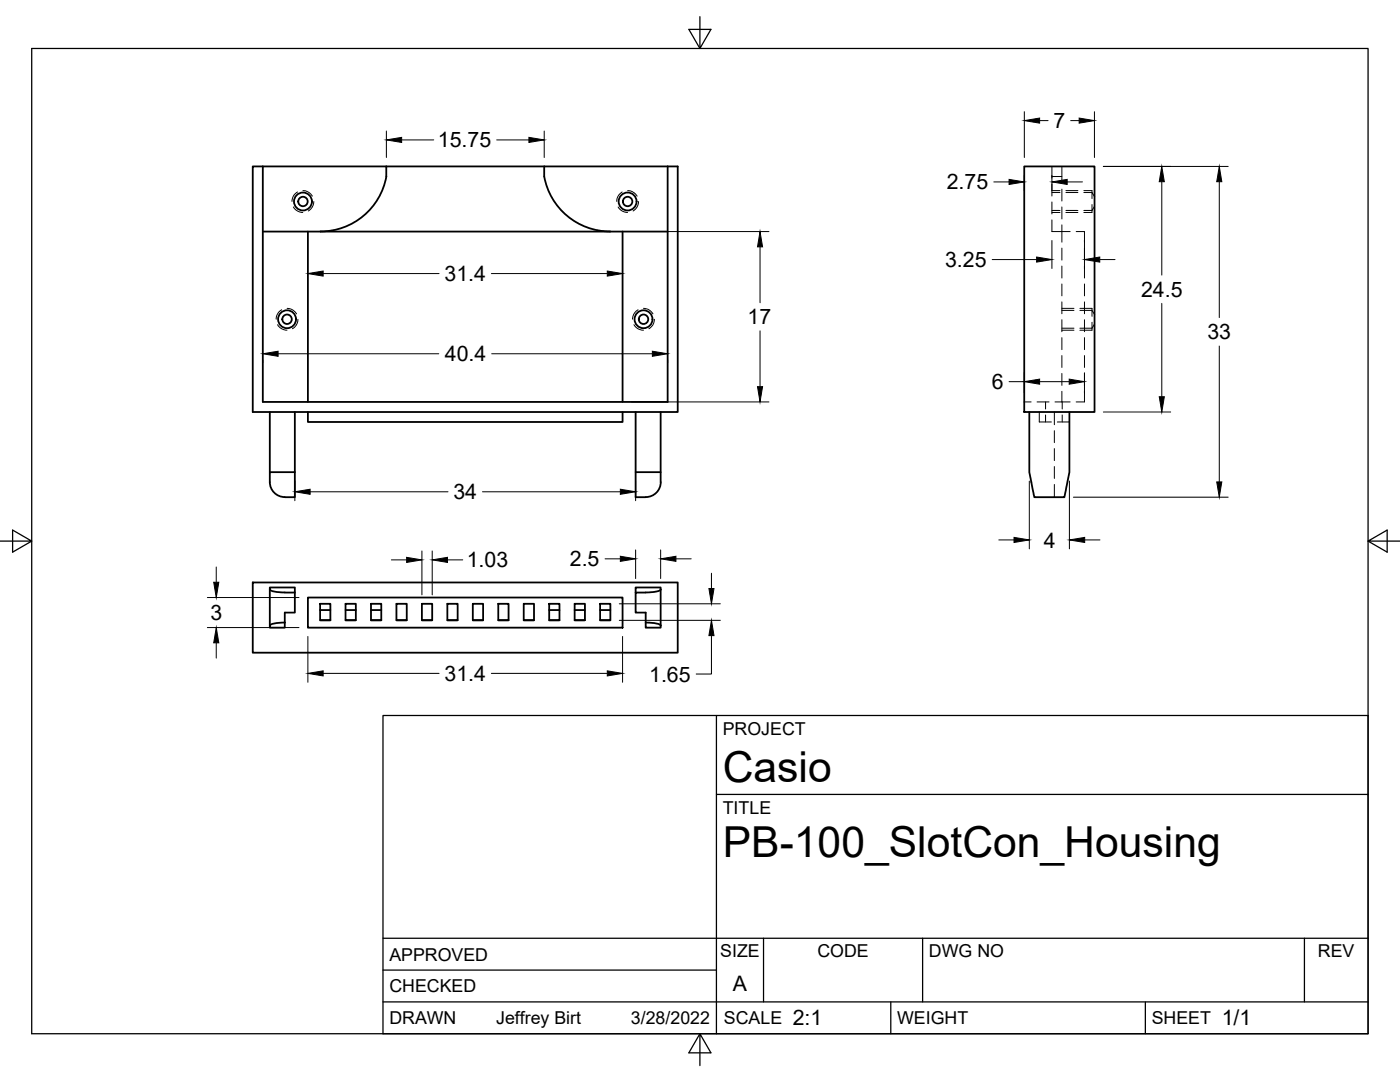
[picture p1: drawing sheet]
<svg xmlns="http://www.w3.org/2000/svg" width="279mm" height="216mm" viewBox="0 0 279 216" stroke-linecap="round" stroke-linejoin="round" font-family="sans-serif">
<!-- layer: Visible -->
<g fill="none" stroke="#000" stroke-width=".36">
<path d="M50.4 33.2h84.9v49h-84.9zM52.5 33.2v47h80.7v-47M77.1 33.2v2M77.1 35.2a13.4 13.4 0 0 1-13.1 11M108.6 33.2v2M108.6 35.2a13.4 13.4 0 0 0 13.2 11M204.4 33.2h14v49h-14zM52.5 46.2h80.7M61.4 46.2v34M124.2 46.2v34M53.8 94.2h5v5a4.9 4.9 0 0 1-3.8-.7 2.99 2.99 0 0 1-1.2-2.3zM53.8 82.2v12"/>
<path d="M58.8 82.2v12M61.4 82.2v2h62.8v-2M126.9 82.2v12M131.8 82.2v12a4.3 4.3 0 0 1-1.1 4.3 4.9 4.9 0 0 1-3.8 .7v-5h4.9M205.4 82.2v12l1 5h6l1-5v-12M50.4 116.2h84.9v14h-84.9zM53.8 117.6a4.2 4.2 0 0 0 3 .6M56.8 118.2h2v-1h-5v7.6M58.8 118.2v4h-2v2M61.4 119.2h62.8v6h-62.8zM126.9 118.2v-1h4.9v7.6M128.9 118.2h-2v4h2v2"/>
<path d="M131.9 117.6a4.2 4.2 0 0 1-3 .6M56.8 124.2v1h-3v-.4M56.8 124.2l-1.5 .1a1.84 1.84 0 0 0-1.5 .5M63.9 121.7h2M63.9 120.5h2v3.3h-2zM63.9 123.7h2M69 121.7h2M69 120.5h2v3.3h-2zM69 123.7h2M74 121.7h2.1M74 120.5h2.1v3.3h-2.1zM74 123.7h2.1"/>
<path d="M79.1 120.5h2.1v3.3h-2.1zM79.1 123.7h2.1M84.2 120.5h2.1v3.3h-2.1zM84.2 123.7h2.1M89.3 120.5h2v3.3h-2zM89.3 123.7h2M94.4 120.5h2v3.3h-2zM94.4 123.7h2M99.4 120.5h2.1v3.3h-2.1zM99.4 123.7h2.1M104.5 120.5h2.1v3.3h-2.1zM104.5 123.7h2.1"/>
<path d="M109.6 121.7h2.1M109.6 120.5h2.1v3.3h-2.1zM109.6 123.7h2.1M114.7 121.7h2M114.7 120.5h2v3.3h-2zM114.7 123.7h2M119.8 121.7h2M119.8 120.5h2v3.3h-2zM119.8 123.7h2M128.9 124.2v1h2.9v-.4M128.9 124.2l1.5 .1a1.84 1.84 0 0 1 1.5 .5"/>
<circle cx="60.5" cy="40.2" r="1.79"/>
<circle cx="60.5" cy="40.2" r=".94"/>
<circle cx="125.3" cy="40.2" r="1.79"/>
<circle cx="125.3" cy="40.2" r=".94"/>
<circle cx="57.3" cy="63.7" r="1.79"/>
<circle cx="57.3" cy="63.7" r=".94"/>
<circle cx="128.4" cy="63.7" r="1.79"/>
<circle cx="128.4" cy="63.7" r=".94"/>
</g>
<!-- layer: Hidden -->
<g fill="none" stroke="#000" stroke-width=".2">
<path d="M59.4 38.3a2.14 2.14 0 0 0-1.1 1.9M60.5 38a2.2 2.2 0 0 1 1.8 1.1M124.2 38.3a2.14 2.14 0 0 0-1.1 1.9M125.3 38a2.2 2.2 0 0 1 1.8 1.1M209.9 35.2h2M209.9 33.2v2.3M209.9 36.7v2.4M209.9 38.4h1.6M211.9 37.7v2.4M211.9 33.2v3.3M212.7 38.4h2.4M216.3 38.4h1.6l.5 .9"/>
<path d="M217.9 38v1.6M58.5 41.3l.9 .8 1 .3M62.6 40.2v.4a2.19 2.19 0 0 1-1.1 1.5M123.4 41.3l.8 .8 1 .3M127.4 40.2v.4a2.19 2.19 0 0 1-1.1 1.5M209.9 43.9v2.3h3.7M209.9 40.3v2.4M209.9 42h1.6M211.9 44.9v3.4M211.9 41.3v2.4M211.9 49.5v2.4M211.9 53.1v2.4"/>
<path d="M211.9 56.7v2.3M212.7 42h2.4M214.8 46.2h1.6v2.1M216.4 49.5v2.4M216.4 53.1v2.4M216.4 56.7v2.3M217.9 40.8v1.6M218.4 41.2l-.5 .8h-1.6M55.4 64.8l.8 .8 1.1 .3M56.2 61.8a2.14 2.14 0 0 0-1.1 1.9M57.3 61.5h.1a2.2 2.2 0 0 1 1.8 1.1M59.5 63.7a2.09 2.09 0 0 1-1.1 1.9"/>
<path d="M126.5 64.8l.2 .3a2.19 2.19 0 0 0 1.7 .8M127.3 61.8a2.14 2.14 0 0 0-1.1 1.9M128.4 61.5h.1a2.11 2.11 0 0 1 1.8 1.1M130.6 63.7a2.09 2.09 0 0 1-1.1 1.9M211.9 60.2v2.4M211.9 63.8v2.4M211.9 67.4v2.4M211.9 71v2.3M211.9 74.5v2.4M211.9 78.1v2.1M211.9 61.9h2.4M211.9 65.5h2.4"/>
<path d="M215.5 61.9h2.4l.5 .9M216.4 60.2v2.4M216.4 63.8v2.4M216.4 67.4v2.4M216.4 71v2.3M216.4 74.5v2.4M216.4 78.1v2.1h-1.6M217.9 61.5v1.6M217.9 64.3v1.6M218.4 64.7l-.5 .8h-2.4M204.4 80.2h1.4M207 80.2h2.4"/>
<path d="M207.4 82.2v2h2.4M208.7 80.2v1.4M208.7 82.8v1.4M210.4 82.2v2.6M210.4 85.9v2.4M210.4 89.5v2.4M210.4 93.1v2.4M210.4 96.7v2.5M210.5 80.2h3.1M211 84.2h2.4M212 80.2v1.4M212 82.8v1.4"/>
</g>
<!-- layer: Hidden Narrow -->
<path d="M209.9 38h1.6M212.7 38h2.4M216.3 38h1.6M209.9 42.4h1.6M212.7 42.4h2.4M216.3 42.4h1.6M211.9 61.5h2.4M211.9 65.9h2.4M215.5 61.5h2.4M215.5 65.9h2.4" fill="none" stroke="#000" stroke-width=".2"/>
<!-- layer: Border -->
<path d="M6.3 9.7h266.7v196.6h-266.7zM139.7 3.3v6.4l2.2-3.8h-4.4l2.2 3.8M0 108h6.3l-3.8-2.2v4.4l3.8-2.2M273 108l3.8 2.2v-4.4l-3.8 2.2h6.4M139.7 206.3l-2.2 3.8h4.4l-2.2-3.8v6.3" fill="none" stroke="#000" stroke-width=".25"/>
<!-- layer: Titleblock -->
<path d="M76.4 142.8h196.6v63.5h-196.6zM143 158.5h130M143 142.8v63.5M76.4 199.9h196.6M76.4 193.6h66.6M76.4 187.2h196.6M152.4 187.2v12.7M177.8 199.9v6.4M184.1 187.2v12.7M228.6 199.9v6.4M260.3 187.2v12.7" fill="none" stroke="#000" stroke-width=".25"/>
<!-- layer: Dimensions -->
<g fill="none" stroke="#000" stroke-width=".2">
<path d="M77.1 26.1v5.3M80.2 27.9h6.4M99.1 27.9h6.5M108.6 26.1v5.3M198.3 36.3h3.1M204.4 22.3v9.1M204.4 35v3.1M207.5 24.1h1.7M209.9 35v3.1M213 36.3h3M213.7 24.1h1.7M218.4 22.3v9.1"/>
<path d="M220.2 33.2h24.9M231.9 36.3v18.6M243.3 36.3v27.1M64.5 54.6h23.1M98.1 54.6h23.1M126 46.2h27.5M151.7 49.3v11.1M198 51.8h8.9M209.9 48v5.6M216.4 48v5.6M219.5 51.8h3M52.5 71.8v.6"/>
<path d="M55.5 70.6h32.1M98.1 70.6h32.1M133.2 71.8v.6M151.7 66v11.2M201.4 76.2h3M204.4 74.4v4M207.5 76.2h5.9M216.4 74.4v4M231.9 60.5v18.7M243.3 69v27.2M58.8 96v3.9M61.9 98.1h27.5"/>
<path d="M96.3 98.1h27.5M126 80.2h27.5M126.9 96v3.9M205.4 96v13.5M213.4 96v13.5M214.2 99.2h30.9M220.2 82.2h13.4M41.4 119.2h18.3M43.2 113.1v3.1M78.1 111.7h3.1M84.2 109.9v8.8M86.3 109.9v8.8"/>
<path d="M89.3 111.7h3.1M120.8 111.5h3M126.9 109.7v5.7M131.8 109.7v5.7M134.9 111.5h3M142 114.4v3M199.3 107.7h3.1M216.5 107.7h3M41.4 125.2h18.3M43.2 128.3v3M61.4 127v9.1M64.5 134.4h23.1"/>
<path d="M98.1 134.4h23.1M123.6 120.5h20.2M123.6 123.8h20.2M124.2 127v9.1M142 126.8v7.7h-3.1"/>
</g>
<g fill="#000" stroke="#000" stroke-width=".2">
<path d="M77.1 27.9l3.1-.5v1zM105.6 27.4l3 .5-3 .5zM201.4 35.8l3 .5-3 .5zM204.4 24.1l3.1-.5v1zM209.9 36.3l3.1-.5v1zM215.4 23.6l3 .5-3 .5zM231.9 33.2l.5 3.1h-1zM243.3 33.2l.5 3.1h-1zM61.4 54.6l3.1-.5v1zM121.2 54.1l3 .5-3 .5zM151.7 46.2l.5 3.1h-1zM206.9 51.3l3 .5-3 .5z"/>
<path d="M216.4 51.8l3.1-.5v1zM52.5 70.6l3-.5v1zM130.2 70.1l3 .5-3 .5zM151.2 77.2h1l-.5 3zM204.4 76.2l3.1-.6v1.1zM213.4 75.6l3 .6-3 .5zM231.4 79.2h1l-.5 3zM58.8 98.1l3.1-.5v1zM123.8 97.6l3.1 .5-3.1 .5zM242.8 96.2h1l-.5 3zM42.7 116.2h1l-.5 3zM81.2 111.2l3 .5-3 .5z"/>
<path d="M86.3 111.7l3-.5v1zM123.8 111l3.1 .5-3.1 .5zM131.8 111.5l3.1-.5v1zM141.5 117.4h1l-.5 3.1zM202.4 107.2l3 .5-3 .5zM213.4 107.7l3.1-.5v1zM43.2 125.2l.5 3.1h-1zM61.4 134.4l3.1-.5v1zM121.2 133.9l3 .5-3 .5zM142 123.8l.5 3h-1z"/>
</g>
<g font-size="8.5">
<text x="144.3" y="156">Casio</text>
<text x="144.3" y="171">PB-100_SlotCon_Housing</text>
</g>
<g font-size="4.3">
<text x="87.4" y="29.4">15.75</text>
<text x="210.2" y="25.6">7</text>
<text x="189" y="37.8">2.75</text>
<text x="188.6" y="53.3">3.25</text>
<text x="88.7" y="56.1">31.4</text>
<text x="227.7" y="59.2">24.5</text>
<text x="149.2" y="64.7">17</text>
<text x="241" y="67.7">33</text>
<text x="88.8" y="72.1">40.4</text>
<text x="197.9" y="77.6">6</text>
<text x="90.5" y="99.6">34</text>
<text x="93.2" y="113.2">1.03</text>
<text x="113.7" y="113">2.5</text>
<text x="208.3" y="109.3">4</text>
<text x="42" y="123.7">3</text>
<text x="88.7" y="135.9">31.4</text>
<text x="129.6" y="136">1.65</text>
<text x="146.3" y="197.7">A</text>
<text x="158.2" y="204.6">2:1</text>
<text x="243.8" y="204.6">1/1</text>
</g>
<g font-size="3.5">
<text x="144.3" y="146.6">PROJECT</text>
<text x="144.3" y="162.3">TITLE</text>
<text x="77.7" y="191.7">APPROVED</text>
<text x="143.7" y="191">SIZE</text>
<text x="163.1" y="191">CODE</text>
<text x="185.4" y="191">DWG NO</text>
<text x="263" y="191">REV</text>
<text x="77.7" y="198">CHECKED</text>
<text x="77.7" y="204.4">DRAWN</text>
<text x="99" y="204.4">Jeffrey Birt</text>
<text x="125.9" y="204.4">3/28/2022</text>
<text x="144.5" y="204.4">SCALE</text>
<text x="179" y="204.4">WEIGHT</text>
<text x="229.8" y="204.4">SHEET</text>
</g>
</svg>
